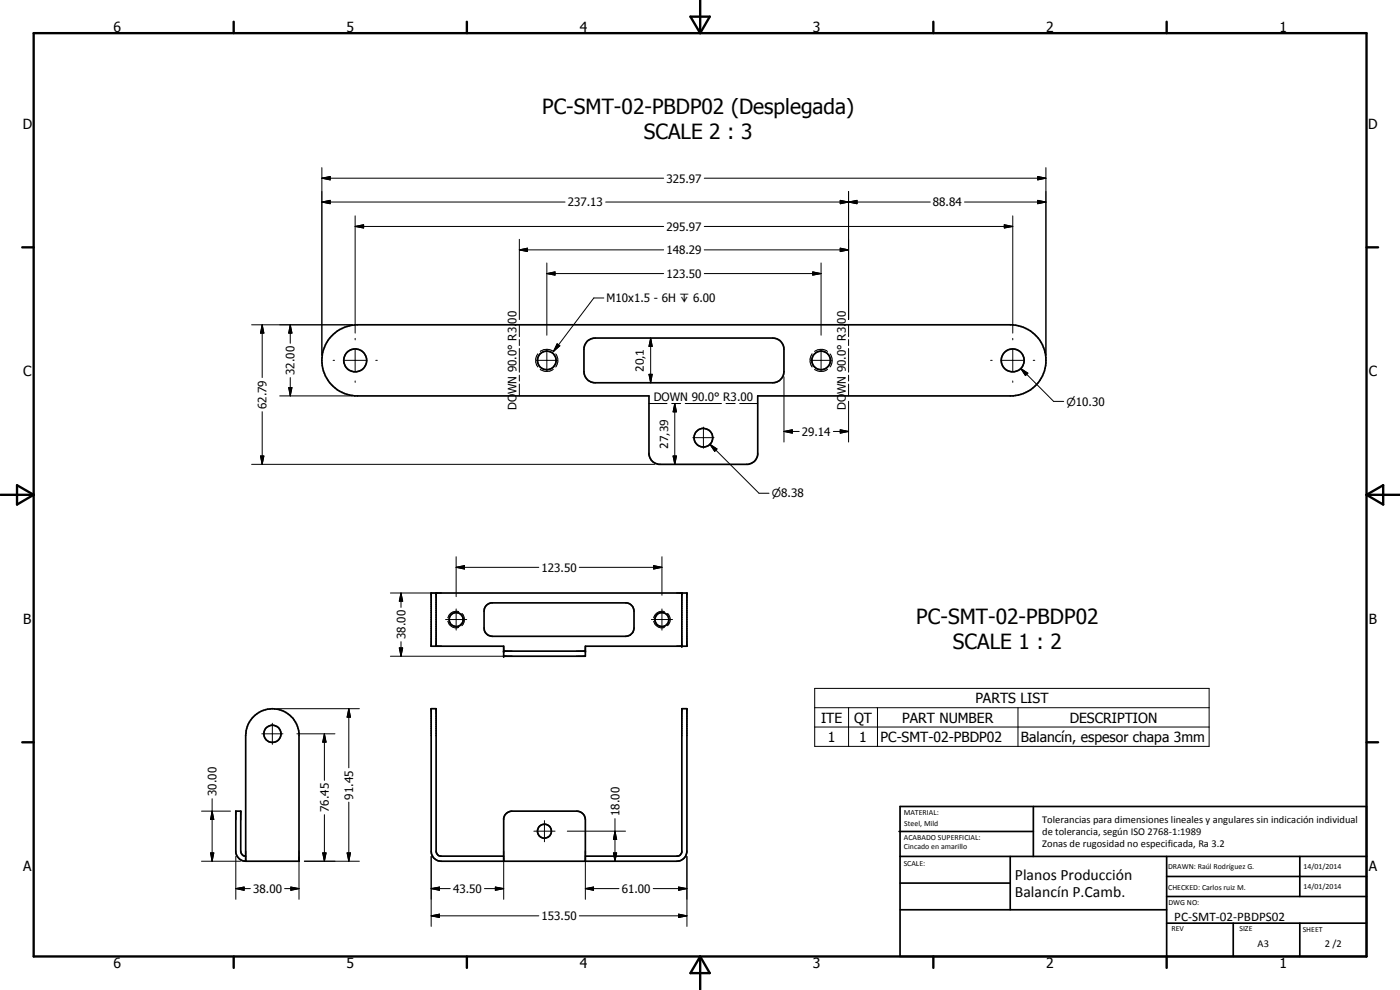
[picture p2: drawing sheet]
<svg xmlns="http://www.w3.org/2000/svg" width="420mm" height="297mm" viewBox="0 0 420 297" stroke-linecap="round" stroke-linejoin="round" font-family="sans-serif">
<g fill="none" stroke="#000" stroke-width=".51">
<path d="M99.5 100.9a10.7 10.7 0 0 1 7.8-3.4h195.9a10.7 10.7 0 0 1 10.7 10.2 10.7 10.7 0 0 1-9.8 11.1h-76.7v17.6a3.4 3.4 0 0 1-2.9 2.9h-26.9a3.4 3.4 0 0 1-2.8-2.9v-17.6h-88.3a10.7 10.7 0 0 1-9.1-6.8 10.7 10.7 0 0 1 2.1-11.1zM176.2 102.4l1.1-.7 1.3-.3h53.3a3.4 3.4 0 0 1 3.4 3.4v6.7a3.4 3.4 0 0 1-3.4 3.4h-53.3a3.4 3.4 0 0 1-3.4-3.4l.1-7.2 .2-.8zM129.4 177.9h76.8v16h-30.5v3h-24.5v-3h-21.8zM130.9 177.9v16M204.6 177.9v16M145.9 181.7l1.5-.8h40.7a2.57 2.57 0 0 1 2.2 2.5v5a2.46 2.46 0 0 1-2.5 2.5h-40a2.52 2.52 0 0 1-2.5-2.5v-5l.1-.7zM151.2 195.4h24.5M76.1 215a8 8 0 0 1 8.4-1.8 8 8 0 0 1 5.2 6.8v38.4h-16v-37.8a8.2 8.2 0 0 1 2.4-5.6zM73.7 256.9a1.52 1.52 0 0 1-1.4-1.5v-12h-1.5v12.4a3.1 3.1 0 0 0 2.9 2.6M151.2 258.4v-12.9a2.58 2.58 0 0 1 2.4-2.1h19.5a2.59 2.59 0 0 1 2.6 2.5v12.5M151.2 256.9h-18.8l-.8-.2-.6-.8-.1-43.3h-1.5v42.8a2.96 2.96 0 0 0 3 3h70.7a3 3 0 0 0 3.1-3v-42.8h-1.6l-.1 43.3a1.35 1.35 0 0 1-1.4 1h-27.4M269.8 249.5h40.3"/>
<path d="M270.1 242h140v45h-140zM270.1 257h140M303.2 257v16M310.1 242v15M350.1 257v30M390.1 257v12M270.1 265h33.1M270.1 273h80M350.1 277h60M350.1 269h60M350.1 263h60M370.1 277v10"/>
<path d="M390.1 277v10"/>
<circle cx="106.6" cy="108.1" r="3.4"/>
<circle cx="164.1" cy="108.1" r="2.8"/>
<circle cx="246.4" cy="108.1" r="2.8"/>
<circle cx="303.9" cy="108.1" r="3.4"/>
<circle cx="211.1" cy="131.3" r="2.79"/>
<circle cx="136.9" cy="185.9" r="2.09"/>
<circle cx="198.6" cy="185.9" r="2.09"/>
<circle cx="81.7" cy="220.2" r="2.58"/>
<circle cx="163.4" cy="249.4" r="2.09"/>
</g>
<g fill="none" stroke="#000" stroke-width=".3">
<path d="M96.6 53.5l2.5-.5v1zM96.6 50.3v56.3M96.6 53.5h102.6M211.4 53.5h102.5M254.7 57.4v38.5M311.4 53l2.5 .5-2.5 .5zM313.9 50.3v56.3M96.6 60.6l2.5-.5v1zM96.6 60.6h73M106.6 67.9l2.5-.5v1zM106.6 64.8v35.1M106.6 67.9h92.6"/>
<path d="M155.9 75l2.4-.5v1zM155.9 71.8v24.1M155.9 75h43.3M164.1 78.9v21.7M181.8 60.6h97.4M211.4 75h43.3M211.4 67.9h92.5M246.4 78.9v21.7M252.2 60.1l2.5 .5-2.5 .5zM252.2 74.5l2.5 .5-2.5 .5zM254.7 60.6l2.5-.5v1zM289.5 60.6h24.4"/>
<path d="M301.4 67.4l2.5 .5-2.5 .5zM303.9 64.8v35.1M311.4 60.1l2.5 .5-2.5 .5zM75.5 97.5h30.2M78.7 97.5l.5 2.4h-1zM78.7 97.5v15.8M87.1 97.5l.5 2.4h-1zM87.1 97.5v5.5M155.9 97.5v3.5M164.1 82.1l2.5-.5v.9zM164.1 82.1h35.1M181.2 89.4h-3l-12.1 16.1"/>
<path d="M211.4 82.1h35M243.9 81.6l2.5 .5-2.5 .4zM254.7 97.5v3.5M83.9 118.8h21.8M86.6 116.3h1l-.5 2.5zM87.1 113.3v5.5M100 108.1h.4M103.4 108.1h6.4M106.6 101.5v.5M106.6 104.9v6.4M106.6 114.3v.4M112.8 108.1h.4"/>
<path d="M155.9 101.9v1.8M155.9 104.6v7.1M155.9 112.6v1.7M155.9 115.2v3.6M160.9 108.1h6.4M161.4 106.2a3.3 3.3 0 0 0 0 3.9M162.1 105.5a3.4 3.4 0 0 1 4 0M162.1 110.8a3.3 3.3 0 0 0 4 0M164.1 104.9v6.4M166.8 106.2a3.2 3.2 0 0 1 0 3.9M167.2 103.2l.8 .6-1.9 1.7zM194.8 112.3h.9l-.4 2.6z"/>
<path d="M195.3 101.4l.4 2.5h-.9zM195.3 101.4v13.5M235.3 113.1v19.5M243.2 108.1h6.4M243.7 106.2a3.3 3.3 0 0 0 0 3.9M244.5 110.8a3.3 3.3 0 0 0 3.9 0M244.5 105.5a3.3 3.3 0 0 1 3.9 0M246.4 104.9v6.4M249.1 106.2a3.4 3.4 0 0 1 0 3.9M254.7 101.9v1.8M254.7 104.6v7.1M254.7 112.6v1.7"/>
<path d="M254.7 115.2v3.6M297.3 108.1h.5M300.8 108.1h6.3M303.9 101.5v.5M303.9 104.9v6.4M303.9 114.3v.4M306.4 110.6l2.1 1.4-.7 .7zM306.4 110.6l9.8 9.8h3M310.1 108.1h.4M75.5 139.3h121M78.2 136.8h1l-.5 2.5zM78.7 123.5v15.8"/>
<path d="M194.8 121.1h5.4M201.6 121.1h2.7M202 136.8h1l-.5 2.5zM202.5 121.1l.5 2.5h-1zM202.5 121.1v18.2M205.6 121.1h10.9M207.9 131.3h6.4M211.1 128.1v6.4M213.1 133.3l2.1 1.4-.7 .7zM213.1 133.3l14.7 14.7h3M217.9 121.1h2.7M222 121.1h5.4"/>
<path d="M235.3 129.5l2.5-.6v1.1zM235.3 129.5h4.5M250.1 129.5h4.6M252.2 128.9l2.5 .6-2.5 .5zM254.7 120.4v12.2M117.2 177.9h13.6M120.3 177.9l.6 2.5h-1.1zM120.3 177.9v4.3M136.9 170.2l2.5-.5v1zM136.9 167v12M136.9 170.2h24.8M173.9 170.2h24.8"/>
<path d="M196.2 169.7l2.5 .5-2.5 .5zM198.7 167v11.6M117.2 196.9h34.8M119.8 194.4h1.1l-.6 2.5zM120.3 192.5v4.4M133.7 185.9h6.4M134.4 186.5a2.52 2.52 0 0 0 3.3 1.8M134.4 186.4v.1M136.9 182.7v6.4M137.7 183.5a2.54 2.54 0 0 0-3.3 1.9M138.6 184.1a2.51 2.51 0 0 1 0 3.6M195.5 185.9h6.3"/>
<path d="M196.2 186.5a2.52 2.52 0 0 0 3.2 1.8M196.2 186.4v.1M198.7 182.7v6.4M199.4 183.5a2.54 2.54 0 0 0-3.2 1.9M200.3 184.1a2.44 2.44 0 0 1 0 3.6M81.7 217v6.4M83.3 212.6h24.6M104.7 212.6l.5 2.6h-1zM104.7 212.6v17.8M244.5 206.5h118.4v17.4h-118.4zM244.5 212.3h118.4M244.5 218.1h118.4"/>
<path d="M254.7 212.3v11.6M263.3 212.3v11.6M305.5 212.3v11.6M63.7 239.6v18.8M78.6 220.2h6.3M89.1 220.2h11.4M97.4 220.2l.5 2.5h-1.1zM97.4 220.2v13.9M60.5 258.4h11.7M60.5 243.4h8.7M63.2 255.9h1l-.5 2.5zM63.7 243.4l.5 2.5h-1z"/>
<path d="M70.8 257v12.8M89.7 257v12.8M91.3 258.4h16.6M96.8 255.9h1.1l-.5 2.5zM97.4 244.4v14M104.2 255.9h1l-.5 2.5zM104.7 240.7v17.7M129.4 257v21M151.2 257v12.8M160.2 249.4h6.4M163.4 246.2v6.4M170.3 249.4h17.4"/>
<path d="M175.7 257v12.8M184.1 255.9h1l-.5 2.5zM184.6 249.4l.5 2.5h-1zM184.6 245.6v12.8M206.2 257v21M70.8 266.6l2.5-.5v1zM70.8 266.6h4.3M85.4 266.6h4.3M87.3 266.1l2.4 .5-2.4 .5zM129.4 266.6l2.5-.5v1zM129.4 274.8l2.5-.5v1zM129.4 266.6h5.7"/>
<path d="M129.4 274.8h32.3M145.4 266.6h5.8M148.7 266.1l2.5 .5-2.5 .5zM173.9 274.8h32.3M175.7 266.6l2.4-.5v1zM175.7 266.6h10M196 266.6h10.2M203.7 266.1l2.5 .5-2.5 .5zM203.7 274.3l2.5 .5-2.5 .5z"/>
</g>
<g fill="#000">
<circle cx="129.4" cy="177.9" r=".25"/>
<circle cx="130.9" cy="177.9" r=".25"/>
<circle cx="204.6" cy="177.9" r=".25"/>
<circle cx="206.2" cy="177.9" r=".25"/>
<circle cx="151.2" cy="195.4" r=".25"/>
<circle cx="151.2" cy="196.9" r=".25"/>
<circle cx="175.7" cy="195.4" r=".25"/>
<circle cx="204.6" cy="193.9" r=".25"/>
</g>
<g fill="none" stroke="#000" stroke-width=".71">
<path d="M10.1 9.9h400v277.1h-400zM70.1 6.5v3.4M140.1 6.5v3.4M207.2 5h5.8l-2.9 4.9zM210.1 0v9.9M280.1 6.5v3.4M350.1 6.5v3.4M6.7 74.2h3.4M410.1 74.2h3.5M.1 148.5h10M5.1 145.6l5 2.9-5 2.9zM410.1 148.5h10"/>
<path d="M410.1 148.5l5-2.9v5.8zM6.7 222.7h3.4M410.1 222.7h3.5M70.1 287v3.4M140.1 287v3.4M210.1 287v10M210.1 287l2.9 5h-5.8zM280.1 287v3.4M350.1 287v3.4"/>
</g>
<g fill="#000">
<path d="M96.6 53.5l2.5-.5v1zM311.4 53l2.5 .5-2.5 .5zM96.6 60.6l2.5-.5v1zM106.6 67.9l2.5-.5v1zM155.9 75l2.4-.5v1zM252.2 60.1l2.5 .5-2.5 .5zM252.2 74.5l2.5 .5-2.5 .5zM254.7 60.6l2.5-.5v1zM301.4 67.4l2.5 .5-2.5 .5zM311.4 60.1l2.5 .5-2.5 .5zM78.7 97.5l.5 2.4h-1zM87.1 97.5l.5 2.4h-1z"/>
<path d="M164.1 82.1l2.5-.5v.9zM243.9 81.6l2.5 .5-2.5 .4zM86.6 116.3h1l-.5 2.5zM167.2 103.2l.8 .6-1.9 1.7zM194.8 112.3h.9l-.4 2.6zM195.3 101.4l.4 2.5h-.9zM306.4 110.6l2.1 1.4-.7 .7zM78.2 136.8h1l-.5 2.5zM202 136.8h1l-.5 2.5zM202.5 121.1l.5 2.5h-1zM213.1 133.3l2.1 1.4-.7 .7zM235.3 129.5l2.5-.6v1.1z"/>
<path d="M252.2 128.9l2.5 .6-2.5 .5zM136.9 170.2l2.5-.5v1zM196.2 169.7l2.5 .5-2.5 .5zM119.8 194.4h1.1l-.6 2.5zM120.3 177.9l.6 2.5h-1.1zM104.7 212.6l.5 2.6h-1zM97.4 220.2l.5 2.5h-1.1zM63.2 255.9h1l-.5 2.5zM63.7 243.4l.5 2.5h-1zM96.8 255.9h1.1l-.5 2.5zM104.2 255.9h1l-.5 2.5zM184.1 255.9h1l-.5 2.5z"/>
<path d="M184.6 249.4l.5 2.5h-1zM70.8 266.6l2.5-.5v1zM87.3 266.1l2.4 .5-2.4 .5zM129.4 266.6l2.5-.5v1zM129.4 274.8l2.5-.5v1zM148.7 266.1l2.5 .5-2.5 .5zM175.7 266.6l2.4-.5v1zM203.7 266.1l2.5 .5-2.5 .5zM203.7 274.3l2.5 .5-2.5 .5z"/>
</g>
<g font-size="6.3">
<text x="162.7" y="34.2">PC-SMT-02-PBDP02 (Desplegada)</text>
<text x="193.2" y="41.7">SCALE 2 : 3</text>
<text x="275" y="187.3">PC-SMT-02-PBDP02</text>
<text x="286" y="194.9">SCALE 1 : 2</text>
</g>
<g font-size="4.7">
<text x="304.6" y="263.9">Planos Producción</text>
<text x="304.6" y="269.3">Balancín P.Camb.</text>
</g>
<g font-size="4.2">
<text x="34" y="9.6">6</text>
<text x="104" y="9.6">5</text>
<text x="174" y="9.6">4</text>
<text x="244" y="9.6">3</text>
<text x="314" y="9.6">2</text>
<text x="384" y="9.6">1</text>
<text x="6.8" y="38.7">D</text>
<text x="410.6" y="38.7">D</text>
<text x="7" y="112.9">C</text>
<text x="410.8" y="112.9">C</text>
<text x="7" y="187.1">B</text>
<text x="410.8" y="187.1">B</text>
<text x="292.7" y="211">PARTS LIST</text>
<text x="246.5" y="216.8">ITE</text>
<text x="256.3" y="216.8">QT</text>
<text x="270.8" y="216.8">PART NUMBER</text>
<text x="321" y="216.8">DESCRIPTION</text>
<text x="248.5" y="222.6">1</text>
<text x="257.9" y="222.6">1</text>
<text x="264.2" y="222.6">PC-SMT-02-PBDP02</text>
<text x="306.4" y="222.8">Balancín, espesor chapa 3mm</text>
<text x="7" y="261.4">A</text>
<text x="410.8" y="261.4">A</text>
<text x="34" y="290.4">6</text>
<text x="104" y="290.4">5</text>
<text x="174" y="290.4">4</text>
<text x="244" y="290.4">3</text>
<text x="314" y="290.4">2</text>
<text x="384" y="290.4">1</text>
</g>
<g font-size="3.9">
<text x="193.2" y="111.7" transform="rotate(-90 193.2 111.7)">20,1</text>
<text x="200.5" y="134.7" transform="rotate(-90 200.5 134.7)">27,39</text>
<text x="352.4" y="276.3">PC-SMT-02-PBDPS02</text>
</g>
<g font-size="3.5">
<text x="200" y="54.8">325.97</text>
<text x="170.4" y="61.9">237.13</text>
<text x="280" y="61.9">88.84</text>
<text x="200" y="69.2">295.97</text>
<text x="200" y="76.3">148.29</text>
<text x="200" y="83.4">123.50</text>
<text x="182.1" y="90.7">M10x1.5 - 6H x 6.00</text>
<text x="155" y="97.1" transform="rotate(-90 155 97.1)">00</text>
<text x="253.8" y="97.1" transform="rotate(-90 253.8 97.1)">00</text>
<text x="88.4" y="112.5" transform="rotate(-90 88.4 112.5)">32.00</text>
<text x="155" y="118.3" transform="rotate(-90 155 118.3)">WN 90.0° R3.</text>
<text x="253.8" y="118.3" transform="rotate(-90 253.8 118.3)">WN 90.0° R3.</text>
<text x="80" y="122.8" transform="rotate(-90 80 122.8)">62.79</text>
<text x="155" y="123.1" transform="rotate(-90 155 123.1)">DO</text>
<text x="196.2" y="120.2">DOWN 90.0° R3.00</text>
<text x="253.8" y="123.1" transform="rotate(-90 253.8 123.1)">DO</text>
<text x="240.7" y="130.8">29.14</text>
<text x="162.5" y="171.5">123.50</text>
<text x="121.7" y="191.8" transform="rotate(-90 121.7 191.8)">38.00</text>
<text x="65" y="238.8" transform="rotate(-90 65 238.8)">30.00</text>
<text x="106" y="239.9" transform="rotate(-90 106 239.9)">91.45</text>
<text x="98.7" y="243.6" transform="rotate(-90 98.7 243.6)">76.45</text>
<text x="185.9" y="244.9" transform="rotate(-90 185.9 244.9)">18.00</text>
<text x="75.9" y="267.9">38.00</text>
<text x="136" y="267.9">43.50</text>
<text x="186.6" y="267.9">61.00</text>
<text x="162.5" y="276.1">153.50</text>
</g>
<g font-size="3.3">
<text x="320" y="121.7">n10.30</text>
<text x="231.6" y="149.3">n8.38</text>
</g>
<g font-size="3.1">
<text x="312.7" y="246.8">Tolerancias para dimensiones lineales y angulares sin indicación individual</text>
<text x="312.7" y="250.4">de tolerancia, según ISO 2768-1:1989</text>
<text x="312.7" y="254">Zonas de rugosidad no especificada, Ra 3.2</text>
<text x="377.4" y="284.1">A3</text>
<text x="397.6" y="284.2">2 /2</text>
</g>
<g font-size="2.4">
<text x="271.2" y="244.4">MATERIAL:</text>
<text x="271.3" y="252">ACABADO SUPERFICIAL:</text>
<text x="271.4" y="247.9">Steel, Mild</text>
<text x="271.3" y="254.6">Cincado en amarillo</text>
<text x="271.2" y="259.7">SCALE:</text>
<text x="350.6" y="260.8">DRAWN: Raúl Rodríguez G.</text>
<text x="391.2" y="260.6">14/01/2014</text>
<text x="350.6" y="267">CHECKED: Carlos ruiz M.</text>
<text x="391.2" y="266.7">14/01/2014</text>
<text x="350.6" y="271.4">DWG NO:</text>
<text x="351.6" y="279.3">REV</text>
<text x="372" y="279.4">SIZE</text>
<text x="391" y="279.6">SHEET</text>
</g>
</svg>
